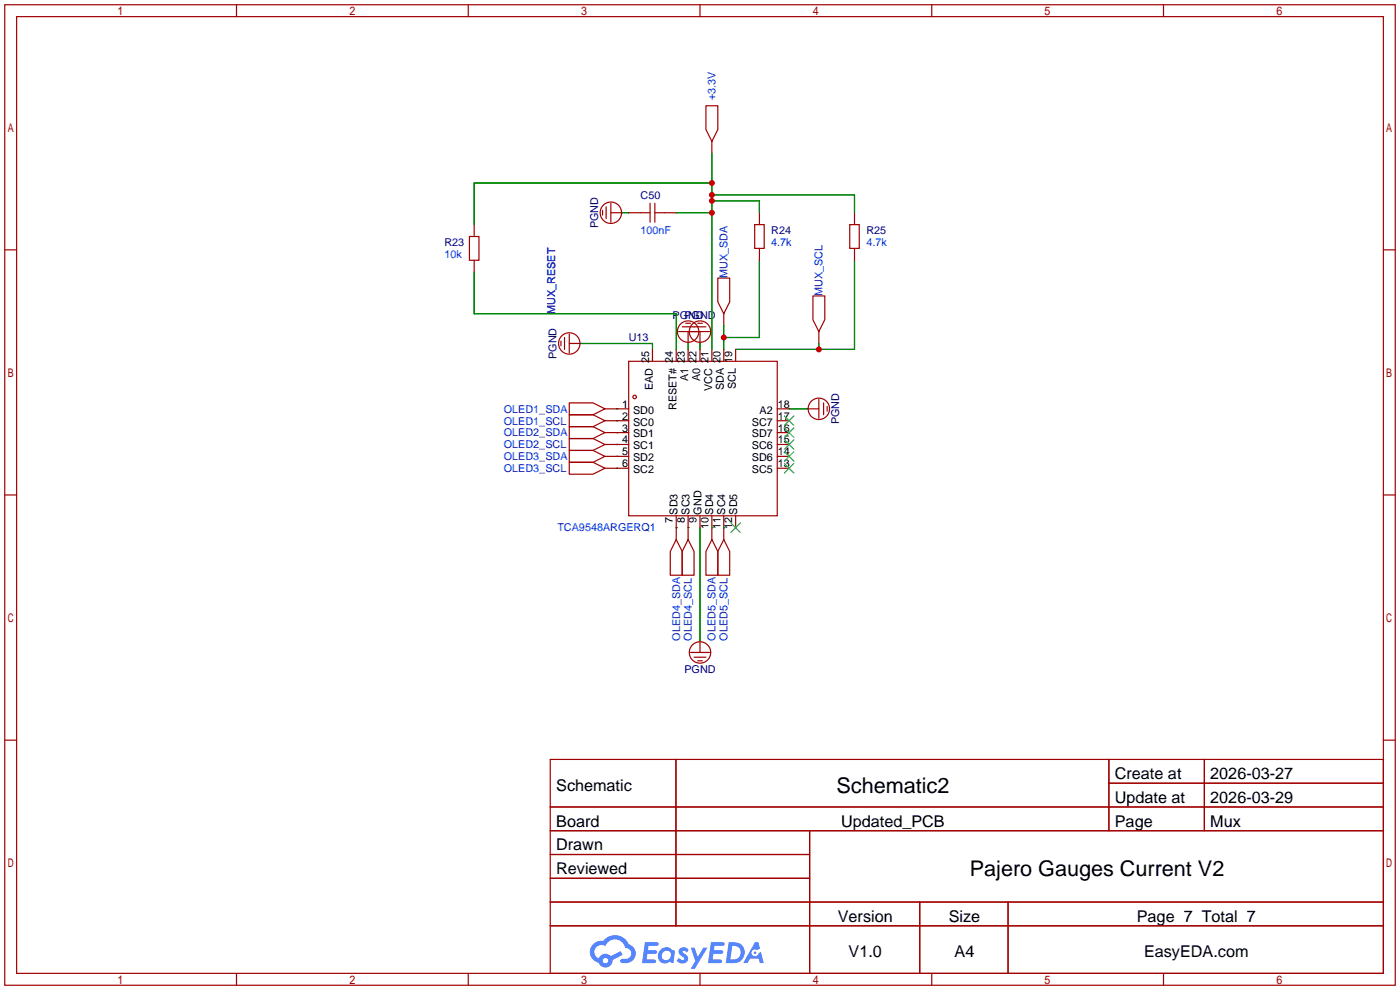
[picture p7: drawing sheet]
<svg xmlns="http://www.w3.org/2000/svg" width="299mm" height="212mm" viewBox="0 0 299 212" stroke-linecap="round" stroke-linejoin="round" font-family="sans-serif">
<g fill="none" stroke="#a10000" stroke-width=".25">
<path d="M1 1h297.2v209.6h-297.2zM3.6 3.6h292.1v204.4h-292.1zM50.5 1v2.6M100.1 1v2.6M149.6 1v2.6M199.1 1v2.6M248.7 1v2.6M1 53.4h2.6M295.7 53.4h2.5M1 105.8h2.6M295.7 105.8h2.5M1 158.2h2.6"/>
<path d="M295.7 158.2h2.5M117.6 162.3h178.1v45.7h-178.1zM117.6 172.5h178.1M117.6 177.5h178.1M144.5 162.3v35.6M173 177.5v30.5M237 162.3v15.2M237 167.4h58.7M257.4 162.3v15.2M117.6 182.6h55.4M117.6 192.8h178.1M117.6 187.7h55.4"/>
<path d="M117.6 197.9h178.1M196.6 192.8v15.2M215.4 192.8v15.2M50.5 208v2.6M100.1 208v2.6M149.6 208v2.6M199.1 208v2.6M248.7 208v2.6"/>
</g>
<g fill="#5487ff">
<path d="M145.3 202.7a1.3 1.3 0 0 1 1.9 .3l-.4 .6a.54 .54 0 0 0-.9-.2l.1 .2a1.34 1.34 0 0 1 .9 1.8 1.47 1.47 0 0 1-2.3-.1l.5-.6 .8 .5a.31 .31 0 0 0 .4-.3 .31 .31 0 0 0-.3-.4 1.12 1.12 0 0 1-.7-1.8z"/>
<path d="M147.6 202.5h.9l.6 2 1.2-2h.9l-2.7 4.6h-.9l1-1.7z"/>
<path d="M137.8 201.4h1.7a1.31 1.31 0 0 1 1.2 .2 .4 .4 0 0 1-.3 .5l-1.8 .1-.1 .9h1.6a.4 .4 0 0 1 .4 .4 .4 .4 0 0 1-.5 .4h-1.6l-.2 1.2h1.4a.46 .46 0 0 1 .5 0 .46 .46 0 0 1 .1 .5l-.4 .2h-2.6z"/>
<path d="M151.9 201.4h1.7a1.32 1.32 0 0 1 1.2 .2 .39 .39 0 0 1-.3 .5l-1.8 .1-.1 .9h1.6a.4 .4 0 0 1 .4 .4 .4 .4 0 0 1-.4 .4h-1.7l-.2 1.2h1.4a.46 .46 0 0 1 .5 0 .46 .46 0 0 1 .1 .5l-.4 .2h-2.6z"/>
<path d="M161.3 201.4h.8l.3 1.3-.6 .4a.75 .75 0 0 0-1.1 .3 .75 .75 0 0 0 .5 1 .75 .75 0 0 0 .9-.7l.5-.2 .6 2.3h-.8l-.3-.9h-1.8l-.5 .9h-1z"/>
<path d="M155.7 201.4l-.6 4.4h1.5a2.27 2.27 0 0 0 2.6-2.2 2.27 2.27 0 0 0-2.7-2.2zM156.5 202.1a1.5 1.5 0 0 1 1.8 1.6 1.5 1.5 0 0 1-1.9 1.4h-.3z"/>
<path d="M141.2 203a1.6 1.6 0 0 0-.3 2.3 1.6 1.6 0 0 0 2.3 .2l.7 .3 .3-2.4-.1-.3-.5-.1a1.58 1.58 0 0 0-2.4 0zM141.8 203.5a.98 .98 0 0 1 1.6 .4 .98 .98 0 0 1-1.1 1.3 .94 .94 0 0 1-.9-.7 .94 .94 0 0 1 .4-1z"/>
<path d="M126.8 201.8a2.37 2.37 0 0 0 1.1 4 1.54 1.54 0 0 0 1.8 1 1.54 1.54 0 0 0 1.2-1.6l2.2-1.1-.5-.8-2 1a1.57 1.57 0 0 0-2.7 .5 1.5 1.5 0 0 1-.7-2.1 1.5 1.5 0 0 1 2.2-.5 2.23 2.23 0 0 1 2.3-1.4 2.23 2.23 0 0 1 2 1.8 1.16 1.16 0 0 1 1.2 1.1 1.16 1.16 0 0 1-1.1 1.2h-.7a.47 .47 0 0 0-.5 .4 .47 .47 0 0 0 .4 .5 2.17 2.17 0 0 0 2.5-.9 2.17 2.17 0 0 0-.3-2.7l-.8-.4a3.2 3.2 0 0 0-5.5-.7l-1.1 .1zM128.8 205.3a.6 .6 0 0 1 1.2 0 .6 .6 0 0 1-1.2 0z"/>
<circle cx="161.4" cy="203.6" r=".28"/>
</g>
<g fill="none" stroke="#a10000" stroke-width=".25">
<path d="M150.9 22.6h2.5v5.1l-1.3 2.5-1.2-2.5zM152.1 30.2v2.6M100.3 50.5h2.1v5.1h-2.1zM101.3 48v2.5M101.3 55.6v2.6M128.8 45v1M129.5 44.2v2.5M130.6 45.5h2.5M130.6 43.4v4.1M134.4 45.5h4.5M138.9 43.4v4.1M140 45.5h4.5"/>
<path d="M140 43.4v4.1M153.4 59.4h2.6v5.1l-1.3 2.6-1.3-2.6zM161.3 48h2v5.1h-2zM162.3 45.5v2.5M162.3 53.1v2.5M181.6 48h2v5.1h-2zM182.6 45.5v2.5M182.6 53.1v2.5M119.9 72.9v1M120.6 72.1v2.6M121.7 73.4h2.5M121.7 71.4v4"/>
<path d="M134.4 77.2h31.7v33h-31.7zM139.4 74.7v2.5M144.5 74.7v2.5M145 70.9h6.6M145.8 69.8h5.1M146.6 69.1h1M147.1 70.9v2.5M147.1 74.7v2.5M149.1 69.1h1M149.6 70.9v2.5M149.6 74.7v2.5M152.1 74.7v2.5"/>
<path d="M154.7 67.1v2.5M154.7 74.7v2.5M157.2 74.7v2.5M173.7 63.2h2.6v5.1l-1.3 2.6-1.3-2.6zM175 70.9v2.5M121.7 88.6h5l2.6 1.3-2.6 1.3h-5zM121.7 86.1h5l2.6 1.3-2.6 1.2h-5zM121.7 93.7h5l2.6 1.3-2.6 1.3h-5zM121.7 91.2h5l2.6 1.3-2.6 1.2h-5zM121.7 98.8h5l2.6 1.3-2.6 1.2h-5zM121.7 96.3h5l2.6 1.2-2.6 1.3h-5zM129.3 87.4h5.1"/>
<path d="M129.3 89.9h5.1M129.3 95h5.1M129.3 92.5h5.1M129.3 97.5h5.1M166.1 87.4h2.6M166.1 89.9h2.6M166.1 95h2.6M166.1 92.5h2.6M166.1 97.5h2.6M172.5 87.4h2.5M175 85.3v4.1M176 86.1v2.5"/>
<path d="M176.8 86.9v1M129.3 100.1h5.1M144.5 115.3l1.3 2.6v5h-2.5v-5zM144.5 110.2v5.1M147.1 115.3l1.2 2.6v5h-2.5v-5zM147.1 110.2v5.1M149.6 110.2v2.6M152.1 115.3l1.3 2.6v5h-2.5v-5zM152.1 110.2v5.1M154.7 115.3l1.3 2.6v5h-2.6v-5zM154.7 110.2v5.1M157.2 110.2v2.6"/>
<path d="M166.1 100.1h2.6M147.6 139.4h4M149.6 136.9v2.5M148.3 140.5h2.6M149.1 141.2h1"/>
<circle cx="130.6" cy="45.5" r="2.29"/>
<circle cx="121.7" cy="73.4" r="2.29"/>
<circle cx="147.1" cy="70.9" r="2.29"/>
<circle cx="149.6" cy="70.9" r="2.29"/>
<circle cx="135.6" cy="84.8" r=".38"/>
<circle cx="175" cy="87.4" r="2.29"/>
<circle cx="149.6" cy="139.4" r="2.29"/>
</g>
<g fill="none" stroke="#008700" stroke-width=".25">
<path d="M152.1 39.1h-50.8v8.9M152.1 32.8v41.9M101.3 58.2v8.9h43.2v7.6M133.1 45.5h1.3M144.5 45.5h7.6M152.1 42.9h10.2v2.6M152.1 41.7h30.5v3.8M162.3 55.6v16.5h-7.6M182.6 55.6v19.1h-25.4M124.2 73.4h15.2v1.3M147.1 73.4v1.3M149.6 73.4v1.3"/>
<path d="M154.7 69.6v5.1M175 73.4v1.3M131.8 89.9h.1M131.8 87.4h.1M131.8 92.5h.1M131.8 95h.1M131.8 97.5h.1M168.7 87.4h3.8M131.8 100.1h.1M144.5 112.8h.1M147.1 112.8h.1M149.6 112.8v24.1"/>
<path d="M152.1 112.8h.1M154.7 112.8h.1"/>
</g>
<path d="M167.6 99.1l2.1 2M167.6 96.5l2.1 2.1M167.6 94l2.1 2M167.6 91.4l2.1 2.1M167.6 88.9l2.1 2M169.7 99.1l-2.1 2M169.7 96.5l-2.1 2.1M169.7 94l-2.1 2M169.7 91.4l-2.1 2.1M169.7 88.9l-2.1 2M156.2 111.8l2 2M158.2 111.8l-2 2" fill="none" stroke="#3c3" stroke-width=".25"/>
<g fill="#c00">
<circle cx="154.7" cy="72.1" r=".63"/>
<circle cx="175" cy="74.7" r=".63"/>
<circle cx="152.1" cy="45.5" r=".63"/>
<circle cx="152.1" cy="42.9" r=".63"/>
<circle cx="152.1" cy="41.7" r=".63"/>
<circle cx="152.1" cy="39.1" r=".63"/>
</g>
<g font-size="4.6">
<text x="178.8" y="169.4">Schematic2</text>
<text x="207.3" y="187.2">Pajero Gauges Current V2</text>
</g>
<g font-size="3.5">
<text x="238.3" y="166.5">Create at</text>
<text x="258.7" y="166.5">2026-03-27</text>
<text x="118.9" y="169.1">Schematic</text>
<text x="238.3" y="171.6">Update at</text>
<text x="258.7" y="171.6">2026-03-29</text>
<text x="118.9" y="176.7">Board</text>
<text x="179.8" y="176.7">Updated_PCB</text>
<text x="238.3" y="176.7">Page</text>
<text x="258.7" y="176.7">Mux</text>
<text x="118.9" y="181.8">Drawn</text>
<text x="118.9" y="186.8">Reviewed</text>
<text x="179.1" y="197">Version</text>
<text x="202.8" y="197">Size</text>
<text x="243" y="197">Page 7 Total 7</text>
<text x="181.4" y="204.6">V1.0</text>
<text x="204" y="204.6">A4</text>
<text x="244.5" y="204.6">EasyEDA.com</text>
</g>
<g font-size="2.3" fill="#00f">
<text x="153" y="21.3" transform="rotate(-90 153 21.3)">+3.3V</text>
<text x="136.9" y="50.1">100nF</text>
<text x="164.8" y="52.6">4.7k</text>
<text x="185.2" y="52.6">4.7k</text>
<text x="95" y="55.2">10k</text>
<text x="155.5" y="59.4" transform="rotate(-90 155.5 59.4)">MUX_SDA</text>
<text x="175.8" y="63.2" transform="rotate(-90 175.8 63.2)">MUX_SCL</text>
<text x="118.7" y="67.1" transform="rotate(-90 118.7 67.1)">MUX_RESET</text>
<text x="107.7" y="88.2">OLED1_SDA</text>
<text x="107.7" y="90.7">OLED1_SCL</text>
<text x="107.7" y="95.8">OLED2_SCL</text>
<text x="107.7" y="93.3">OLED2_SDA</text>
<text x="107.7" y="100.9">OLED3_SCL</text>
<text x="107.7" y="98.3">OLED3_SDA</text>
<text x="119.1" y="113.6">TCA9548ARGERQ1</text>
<text x="145.3" y="136.9" transform="rotate(-90 145.3 136.9)">OLED4_SDA</text>
<text x="147.9" y="136.9" transform="rotate(-90 147.9 136.9)">OLED4_SCL</text>
<text x="153" y="136.9" transform="rotate(-90 153 136.9)">OLED5_SDA</text>
<text x="155.5" y="136.9" transform="rotate(-90 155.5 136.9)">OLED5_SCL</text>
</g>
<g font-size="2.3" fill="#000080">
<text x="136.9" y="42.5">C50</text>
<text x="95" y="52.6">R23</text>
<text x="127.8" y="48.8" transform="rotate(-90 127.8 48.8)">PGND</text>
<text x="164.8" y="50.1">R24</text>
<text x="185.2" y="50.1">R25</text>
<text x="143.7" y="68.1">PGND</text>
<text x="146.3" y="68.1">PGND</text>
<text x="118.9" y="76.7" transform="rotate(-90 118.9 76.7)">PGND</text>
<text x="134.4" y="72.9">U13</text>
<text x="179.4" y="90.7" transform="rotate(-90 179.4 90.7)">PGND</text>
<text x="146.3" y="143.8">PGND</text>
</g>
<g font-size="2.3">
<text x="138.7" y="77.6" transform="rotate(-90 138.7 77.6)">25</text>
<text x="143.8" y="77.6" transform="rotate(-90 143.8 77.6)">24</text>
<text x="146.3" y="77.6" transform="rotate(-90 146.3 77.6)">23</text>
<text x="148.9" y="77.6" transform="rotate(-90 148.9 77.6)">22</text>
<text x="151.4" y="77.6" transform="rotate(-90 151.4 77.6)">21</text>
<text x="154" y="77.6" transform="rotate(-90 154 77.6)">20</text>
<text x="156.5" y="77.6" transform="rotate(-90 156.5 77.6)">19</text>
<text x="139.5" y="83.4" transform="rotate(-90 139.5 83.4)">EAD</text>
<text x="147.1" y="81.5" transform="rotate(-90 147.1 81.5)">A1</text>
<text x="149.7" y="81.5" transform="rotate(-90 149.7 81.5)">A0</text>
<text x="152.2" y="83.5" transform="rotate(-90 152.2 83.5)">VCC</text>
<text x="154.7" y="83.4" transform="rotate(-90 154.7 83.4)">SDA</text>
<text x="157.3" y="83.1" transform="rotate(-90 157.3 83.1)">SCL</text>
<text x="133" y="87.1">1</text>
<text x="133" y="89.7">2</text>
<text x="135.3" y="88.4">SD0</text>
<text x="144.6" y="87.6" transform="rotate(-90 144.6 87.6)">RESET#</text>
<text x="162.4" y="88.4">A2</text>
<text x="166.2" y="89.7">17</text>
<text x="166.2" y="87.1">18</text>
<text x="133" y="92.2">3</text>
<text x="133" y="94.8">4</text>
<text x="135.3" y="91">SC0</text>
<text x="135.3" y="93.5">SD1</text>
<text x="160.7" y="93.5">SD7</text>
<text x="160.7" y="91">SC7</text>
<text x="166.2" y="94.8">15</text>
<text x="166.2" y="92.2">16</text>
<text x="133" y="97.3">5</text>
<text x="133" y="99.8">6</text>
<text x="135.3" y="96">SC1</text>
<text x="135.3" y="98.6">SD2</text>
<text x="135.3" y="101.1">SC2</text>
<text x="160.7" y="101.1">SC5</text>
<text x="160.7" y="98.6">SD6</text>
<text x="160.7" y="96">SC6</text>
<text x="166.2" y="99.8">13</text>
<text x="166.2" y="97.3">14</text>
<text x="143.8" y="111.9" transform="rotate(-90 143.8 111.9)">7</text>
<text x="144.8" y="110" transform="rotate(-90 144.8 110)">SD3</text>
<text x="146.3" y="111.9" transform="rotate(-90 146.3 111.9)">8</text>
<text x="147.4" y="110" transform="rotate(-90 147.4 110)">SC3</text>
<text x="148.9" y="111.9" transform="rotate(-90 148.9 111.9)">9</text>
<text x="149.9" y="110" transform="rotate(-90 149.9 110)">GND</text>
<text x="151.4" y="113.2" transform="rotate(-90 151.4 113.2)">10</text>
<text x="152.4" y="110" transform="rotate(-90 152.4 110)">SD4</text>
<text x="154" y="113.2" transform="rotate(-90 154 113.2)">11</text>
<text x="155" y="110" transform="rotate(-90 155 110)">SC4</text>
<text x="156.5" y="113.2" transform="rotate(-90 156.5 113.2)">12</text>
<text x="157.5" y="110" transform="rotate(-90 157.5 110)">SD5</text>
</g>
</svg>
